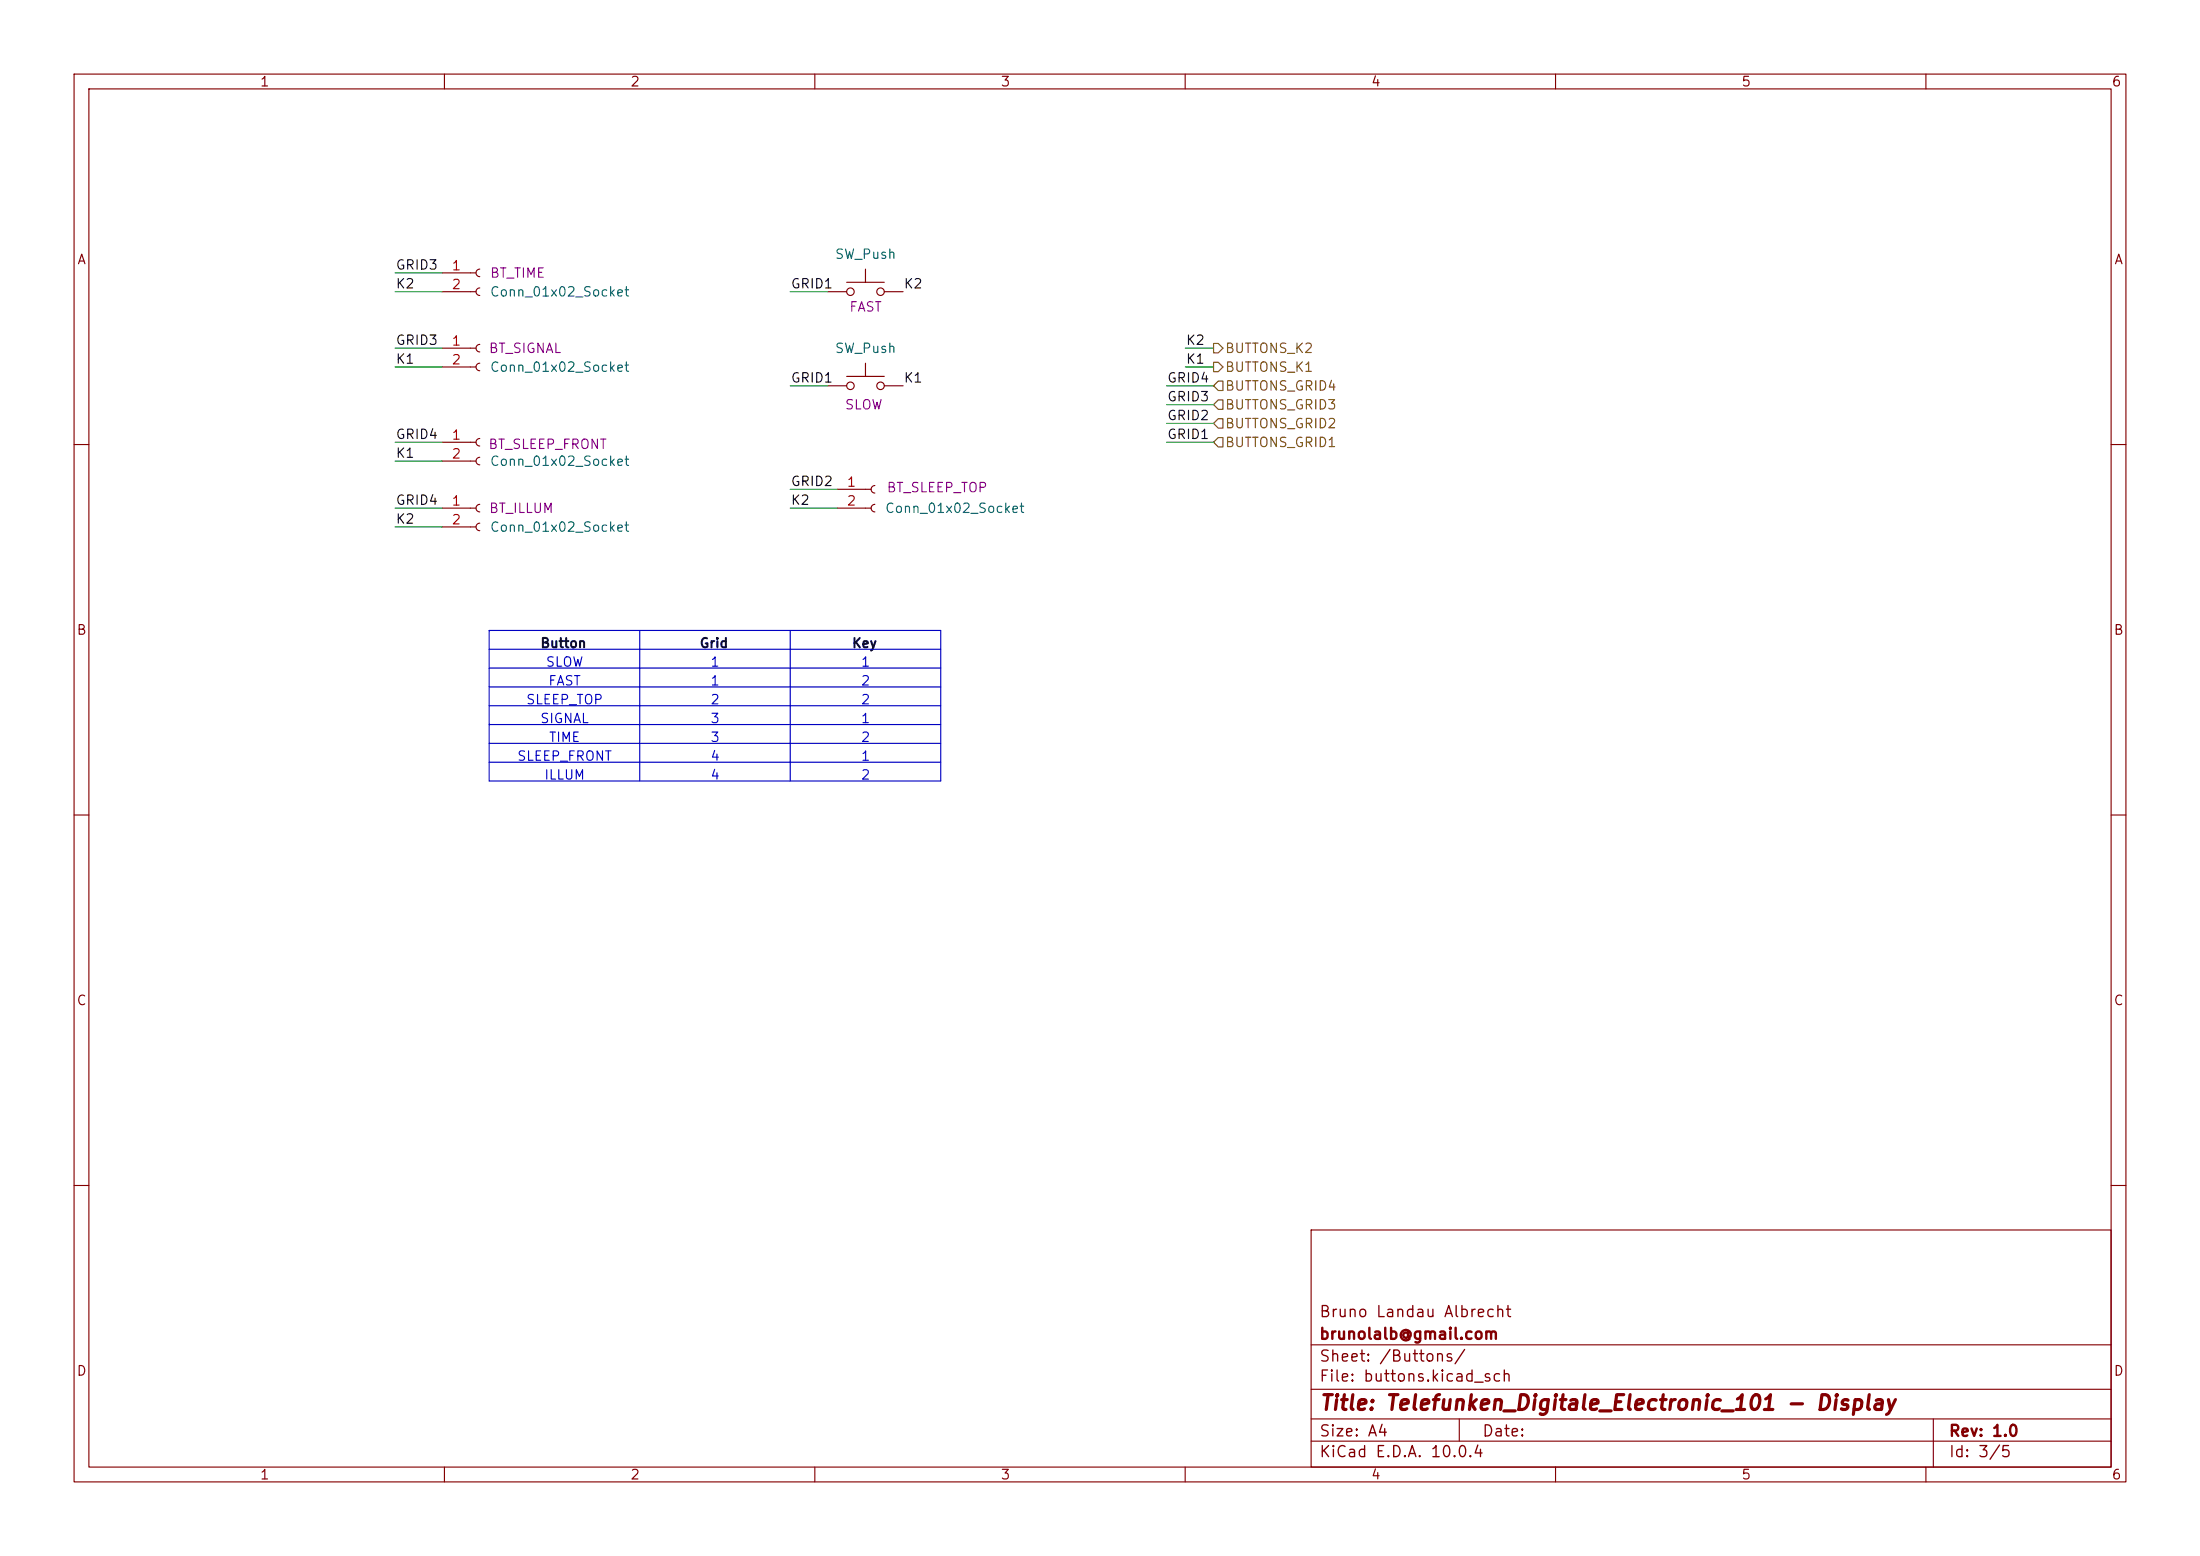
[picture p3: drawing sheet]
(kicad_sch
 (version 20260306)
 (generator "eeschema")
 (generator_version "10.0")
 (paper "A4")
 (title_block
  (title "Telefunken_Digitale_Electronic_101 - Display")
  (rev "1.0")
  (company "brunolalb@gmail.com")
  (comment 1 "Bruno Landau Albrecht"))
 (lib_symbols
  (symbol "Connector:Conn_01x02_Socket"
   (pin_names
    (offset 1.016) (hide yes)) (exclude_from_sim no) (in_bom yes) (on_board yes)
   (in_pos_files yes)
   (duplicate_pin_numbers_are_jumpers no)
   (property "Reference" "J" (at 0 2.54 0) (show_name no) (do_not_autoplace no) (effects (font (size 1.27 1.27))))
   (property "Value" "Conn_01x02_Socket" (at 0 -5.08 0) (show_name no) (do_not_autoplace no) (effects (font (size 1.27 1.27))))
   (property "Footprint" "" (at 0 0 0) (show_name no) (do_not_autoplace no) (hide yes) (effects (font (size 1.27 1.27))))
   (property "Datasheet" "" (at 0 0 0) (show_name no) (do_not_autoplace no) (hide yes) (effects (font (size 1.27 1.27))))
   (property "Description" "Generic connector, single row, 01x02, script generated" (at 0 0 0) (show_name no) (do_not_autoplace no) (hide yes) (effects (font (size 1.27 1.27))))
   (property "ki_locked" "" (at 0 0 0) (show_name no) (do_not_autoplace no) (effects (font (size 1.27 1.27))))
   (symbol "Conn_01x02_Socket_1_1"
    (polyline (pts (xy -1.27 0) (xy -0.508 0)) (stroke (width 0.1524) (type default)) (fill (type none)))
    (polyline (pts (xy -1.27 -2.54) (xy -0.508 -2.54)) (stroke (width 0.1524) (type default)) (fill (type none)))
    (arc (start 0 -0.508) (mid -0.5058 0) (end 0 0.508) (stroke (width 0.1524) (type default)) (fill (type none)))
    (arc (start 0 -3.048) (mid -0.5058 -2.54) (end 0 -2.032) (stroke (width 0.1524) (type default)) (fill (type none)))
    (pin passive line (at -5.08 0 0) (length 3.81) (name "Pin_1" (effects (font (size 1.27 1.27)))) (number "1" (effects (font (size 1.27 1.27)))))
    (pin passive line (at -5.08 -2.54 0) (length 3.81) (name "Pin_2" (effects (font (size 1.27 1.27)))) (number "2" (effects (font (size 1.27 1.27))))))
   (embedded_fonts no))
  (symbol "Switch:SW_Push"
   (pin_numbers (hide yes))
   (pin_names
    (offset 1.016) (hide yes)) (exclude_from_sim no) (in_bom yes) (on_board yes)
   (in_pos_files yes)
   (duplicate_pin_numbers_are_jumpers no)
   (property "Reference" "SW" (at 1.27 2.54 0) (show_name no) (do_not_autoplace no) (effects (font (size 1.27 1.27)) (justify left)))
   (property "Value" "SW_Push" (at 0 -1.524 0) (show_name no) (do_not_autoplace no) (effects (font (size 1.27 1.27))))
   (property "Footprint" "" (at 0 5.08 0) (show_name no) (do_not_autoplace no) (hide yes) (effects (font (size 1.27 1.27))))
   (property "Datasheet" "" (at 0 5.08 0) (show_name no) (do_not_autoplace no) (hide yes) (effects (font (size 1.27 1.27))))
   (property "Description" "Push button switch, generic, two pins" (at 0 0 0) (show_name no) (do_not_autoplace no) (hide yes) (effects (font (size 1.27 1.27))))
   (symbol "SW_Push_0_1"
    (circle (center -2.032 0) (radius 0.508) (stroke (width 0) (type default)) (fill (type none)))
    (polyline (pts (xy 0 1.27) (xy 0 3.048)) (stroke (width 0) (type default)) (fill (type none)))
    (circle (center 2.032 0) (radius 0.508) (stroke (width 0) (type default)) (fill (type none)))
    (polyline (pts (xy 2.54 1.27) (xy -2.54 1.27)) (stroke (width 0) (type default)) (fill (type none)))
    (pin passive line (at -5.08 0 0) (length 2.54) (name "1" (effects (font (size 1.27 1.27)))) (number "1" (effects (font (size 1.27 1.27)))))
    (pin passive line (at 5.08 0 180) (length 2.54) (name "2" (effects (font (size 1.27 1.27)))) (number "2" (effects (font (size 1.27 1.27))))))
   (embedded_fonts no)))
 (wire
  (pts (xy 53.34 59.69) (xy 59.69 59.69))
  (stroke (width 0) (type default)))
 (wire
  (pts (xy 53.34 39.37) (xy 59.69 39.37))
  (stroke (width 0) (type default)))
 (wire
  (pts (xy 157.48 59.69) (xy 163.83 59.69))
  (stroke (width 0) (type default)))
 (wire
  (pts (xy 53.34 71.12) (xy 59.69 71.12))
  (stroke (width 0) (type default)))
 (wire
  (pts (xy 106.68 68.58) (xy 113.03 68.58))
  (stroke (width 0) (type default)))
 (wire
  (pts (xy 53.34 46.99) (xy 59.69 46.99))
  (stroke (width 0) (type default)))
 (wire
  (pts (xy 157.48 57.15) (xy 163.83 57.15))
  (stroke (width 0) (type default)))
 (wire
  (pts (xy 53.34 49.53) (xy 59.69 49.53))
  (stroke (width 0) (type default)))
 (wire
  (pts (xy 53.34 68.58) (xy 59.69 68.58))
  (stroke (width 0) (type default)))
 (wire
  (pts (xy 157.48 52.07) (xy 163.83 52.07))
  (stroke (width 0) (type default)))
 (wire
  (pts (xy 106.68 66.04) (xy 113.03 66.04))
  (stroke (width 0) (type default)))
 (wire
  (pts (xy 106.68 39.37) (xy 111.76 39.37))
  (stroke (width 0) (type default)))
 (wire
  (pts (xy 53.34 36.83) (xy 59.69 36.83))
  (stroke (width 0) (type default)))
 (wire
  (pts (xy 106.68 52.07) (xy 111.76 52.07))
  (stroke (width 0) (type default)))
 (wire
  (pts (xy 157.48 54.61) (xy 163.83 54.61))
  (stroke (width 0) (type default)))
 (wire
  (pts (xy 53.34 62.23) (xy 59.69 62.23))
  (stroke (width 0) (type default)))
 (wire
  (pts (xy 160.02 46.99) (xy 163.83 46.99))
  (stroke (width 0) (type default)))
 (wire
  (pts (xy 160.02 49.53) (xy 163.83 49.53))
  (stroke (width 0) (type default)))
 (table
  (column_count 3)
  (border
   (external yes)
   (header yes) (stroke (width 0.254) (type solid)))
  (separators
   (rows yes)
   (cols yes) (stroke (width 0.127) (type solid)))
  (column_widths 20.32 20.32 20.32)
  (row_heights 2.54 2.54 2.54 2.54 2.54 2.54 2.54 2.54)
  (cells
   (table_cell "Button" (exclude_from_sim no) (at 66.04 85.09 0) (size 20.32 2.54)
    (margins 0.9525 0.9525 0.9525 0.9525)
    (span 1 1) (fill (type none)) (effects (font (size 1.27 1.27) (thickness 0.254)
    (bold yes) (color 0 0 72 1)) (justify top)))
   (table_cell "Grid" (exclude_from_sim no) (at 86.36 85.09 0) (size 20.32 2.54)
    (margins 0.9525 0.9525 0.9525 0.9525)
    (span 1 1) (fill (type none)) (effects (font (size 1.27 1.27) (thickness 0.254)
    (bold yes) (color 0 0 72 1)) (justify top)))
   (table_cell "Key" (exclude_from_sim no) (at 106.68 85.09 0) (size 20.32 2.54)
    (margins 0.9525 0.9525 0.9525 0.9525)
    (span 1 1) (fill (type none)) (effects (font (size 1.27 1.27) (thickness 0.254)
    (bold yes) (color 0 0 72 1)) (justify top)))
   (table_cell "SLOW" (exclude_from_sim no) (at 66.04 87.63 0) (size 20.32 2.54)
    (margins 0.9525 0.9525 0.9525 0.9525)
    (span 1 1) (fill (type none)) (effects (font (size 1.27 1.27)) (justify top)))
   (table_cell "1" (exclude_from_sim no) (at 86.36 87.63 0) (size 20.32 2.54)
    (margins 0.9525 0.9525 0.9525 0.9525)
    (span 1 1) (fill (type none)) (effects (font (size 1.27 1.27)) (justify top)))
   (table_cell "1" (exclude_from_sim no) (at 106.68 87.63 0) (size 20.32 2.54)
    (margins 0.9525 0.9525 0.9525 0.9525)
    (span 1 1) (fill (type none)) (effects (font (size 1.27 1.27)) (justify top)))
   (table_cell "FAST" (exclude_from_sim no) (at 66.04 90.17 0) (size 20.32 2.54)
    (margins 0.9525 0.9525 0.9525 0.9525)
    (span 1 1) (fill (type none)) (effects (font (size 1.27 1.27)) (justify top)))
   (table_cell "1" (exclude_from_sim no) (at 86.36 90.17 0) (size 20.32 2.54)
    (margins 0.9525 0.9525 0.9525 0.9525)
    (span 1 1) (fill (type none)) (effects (font (size 1.27 1.27)) (justify top)))
   (table_cell "2" (exclude_from_sim no) (at 106.68 90.17 0) (size 20.32 2.54)
    (margins 0.9525 0.9525 0.9525 0.9525)
    (span 1 1) (fill (type none)) (effects (font (size 1.27 1.27)) (justify top)))
   (table_cell "SLEEP_TOP" (exclude_from_sim no) (at 66.04 92.71 0) (size 20.32 2.54)
    (margins 0.9525 0.9525 0.9525 0.9525)
    (span 1 1) (fill (type none)) (effects (font (size 1.27 1.27)) (justify top)))
   (table_cell "2" (exclude_from_sim no) (at 86.36 92.71 0) (size 20.32 2.54)
    (margins 0.9525 0.9525 0.9525 0.9525)
    (span 1 1) (fill (type none)) (effects (font (size 1.27 1.27)) (justify top)))
   (table_cell "2" (exclude_from_sim no) (at 106.68 92.71 0) (size 20.32 2.54)
    (margins 0.9525 0.9525 0.9525 0.9525)
    (span 1 1) (fill (type none)) (effects (font (size 1.27 1.27)) (justify top)))
   (table_cell "SIGNAL" (exclude_from_sim no) (at 66.04 95.25 0) (size 20.32 2.54)
    (margins 0.9525 0.9525 0.9525 0.9525)
    (span 1 1) (fill (type none)) (effects (font (size 1.27 1.27)) (justify top)))
   (table_cell "3" (exclude_from_sim no) (at 86.36 95.25 0) (size 20.32 2.54)
    (margins 0.9525 0.9525 0.9525 0.9525)
    (span 1 1) (fill (type none)) (effects (font (size 1.27 1.27)) (justify top)))
   (table_cell "1" (exclude_from_sim no) (at 106.68 95.25 0) (size 20.32 2.54)
    (margins 0.9525 0.9525 0.9525 0.9525)
    (span 1 1) (fill (type none)) (effects (font (size 1.27 1.27)) (justify top)))
   (table_cell "TIME" (exclude_from_sim no) (at 66.04 97.79 0) (size 20.32 2.54)
    (margins 0.9525 0.9525 0.9525 0.9525)
    (span 1 1) (fill (type none)) (effects (font (size 1.27 1.27)) (justify top)))
   (table_cell "3" (exclude_from_sim no) (at 86.36 97.79 0) (size 20.32 2.54)
    (margins 0.9525 0.9525 0.9525 0.9525)
    (span 1 1) (fill (type none)) (effects (font (size 1.27 1.27)) (justify top)))
   (table_cell "2" (exclude_from_sim no) (at 106.68 97.79 0) (size 20.32 2.54)
    (margins 0.9525 0.9525 0.9525 0.9525)
    (span 1 1) (fill (type none)) (effects (font (size 1.27 1.27)) (justify top)))
   (table_cell "SLEEP_FRONT" (exclude_from_sim no) (at 66.04 100.33 0) (size 20.32 2.54)
    (margins 0.9525 0.9525 0.9525 0.9525)
    (span 1 1) (fill (type none)) (effects (font (size 1.27 1.27)) (justify top)))
   (table_cell "4" (exclude_from_sim no) (at 86.36 100.33 0) (size 20.32 2.54)
    (margins 0.9525 0.9525 0.9525 0.9525)
    (span 1 1) (fill (type none)) (effects (font (size 1.27 1.27)) (justify top)))
   (table_cell "1" (exclude_from_sim no) (at 106.68 100.33 0) (size 20.32 2.54)
    (margins 0.9525 0.9525 0.9525 0.9525)
    (span 1 1) (fill (type none)) (effects (font (size 1.27 1.27)) (justify top)))
   (table_cell "ILLUM" (exclude_from_sim no) (at 66.04 102.87 0) (size 20.32 2.54)
    (margins 0.9525 0.9525 0.9525 0.9525)
    (span 1 1) (fill (type none)) (effects (font (size 1.27 1.27)) (justify top)))
   (table_cell "4" (exclude_from_sim no) (at 86.36 102.87 0) (size 20.32 2.54)
    (margins 0.9525 0.9525 0.9525 0.9525)
    (span 1 1) (fill (type none)) (effects (font (size 1.27 1.27)) (justify top)))
   (table_cell "2" (exclude_from_sim no) (at 106.68 102.87 0) (size 20.32 2.54)
    (margins 0.9525 0.9525 0.9525 0.9525)
    (span 1 1) (fill (type none)) (effects (font (size 1.27 1.27)) (justify top)))))
 (label "GRID4"
  (at 157.48 52.07 0)
  (effects (font (size 1.27 1.27)) (justify left bottom)))
 (label "K2"
  (at 160.02 46.99 0)
  (effects (font (size 1.27 1.27)) (justify left bottom)))
 (label "GRID1"
  (at 106.68 39.37 0)
  (effects (font (size 1.27 1.27)) (justify left bottom)))
 (label "GRID3"
  (at 157.48 54.61 0)
  (effects (font (size 1.27 1.27)) (justify left bottom)))
 (label "GRID1"
  (at 106.68 52.07 0)
  (effects (font (size 1.27 1.27)) (justify left bottom)))
 (label "K2"
  (at 53.34 71.12 0)
  (effects (font (size 1.27 1.27)) (justify left bottom)))
 (label "K2"
  (at 106.68 68.58 0)
  (effects (font (size 1.27 1.27)) (justify left bottom)))
 (label "GRID4"
  (at 53.34 68.58 0)
  (effects (font (size 1.27 1.27)) (justify left bottom)))
 (label "K2"
  (at 53.34 39.37 0)
  (effects (font (size 1.27 1.27)) (justify left bottom)))
 (label "GRID2"
  (at 157.48 57.15 0)
  (effects (font (size 1.27 1.27)) (justify left bottom)))
 (label "K1"
  (at 121.92 52.07 0)
  (effects (font (size 1.27 1.27)) (justify left bottom)))
 (label "K1"
  (at 160.02 49.53 0)
  (effects (font (size 1.27 1.27)) (justify left bottom)))
 (label "GRID4"
  (at 53.34 59.69 0)
  (effects (font (size 1.27 1.27)) (justify left bottom)))
 (label "GRID2"
  (at 106.68 66.04 0)
  (effects (font (size 1.27 1.27)) (justify left bottom)))
 (label "GRID1"
  (at 157.48 59.69 0)
  (effects (font (size 1.27 1.27)) (justify left bottom)))
 (label "K2"
  (at 121.92 39.37 0)
  (effects (font (size 1.27 1.27)) (justify left bottom)))
 (label "GRID3"
  (at 53.34 46.99 0)
  (effects (font (size 1.27 1.27)) (justify left bottom)))
 (label "K1"
  (at 53.34 49.53 0)
  (effects (font (size 1.27 1.27)) (justify left bottom)))
 (label "K1"
  (at 53.34 62.23 0)
  (effects (font (size 1.27 1.27)) (justify left bottom)))
 (label "GRID3"
  (at 53.34 36.83 0)
  (effects (font (size 1.27 1.27)) (justify left bottom)))
 (hierarchical_label "BUTTONS_GRID4"
  (shape input)
  (at 163.83 52.07 0)
  (effects (font (size 1.27 1.27)) (justify left)))
 (hierarchical_label "BUTTONS_K2"
  (shape output)
  (at 163.83 46.99 0)
  (effects (font (size 1.27 1.27)) (justify left)))
 (hierarchical_label "BUTTONS_K1"
  (shape output)
  (at 163.83 49.53 0)
  (effects (font (size 1.27 1.27)) (justify left)))
 (hierarchical_label "BUTTONS_GRID2"
  (shape input)
  (at 163.83 57.15 0)
  (effects (font (size 1.27 1.27)) (justify left)))
 (hierarchical_label "BUTTONS_GRID1"
  (shape input)
  (at 163.83 59.69 0)
  (effects (font (size 1.27 1.27)) (justify left)))
 (hierarchical_label "BUTTONS_GRID3"
  (shape input)
  (at 163.83 54.61 0)
  (effects (font (size 1.27 1.27)) (justify left)))
 (symbol
  (lib_id "Connector:Conn_01x02_Socket")
  (at 64.77 46.99 0)
  (unit 1)
  (body_style 1)
  (exclude_from_sim no)
  (in_bom yes)
  (on_board yes)
  (in_pos_files yes)
  (dnp no)
  (property "Reference" "J5" (at 66.04 46.9899 0) (hide yes) (show_name no) (do_not_autoplace no) (effects (font (size 1.27 1.27)) (justify left)))
  (property "Value" "Conn_01x02_Socket" (at 66.04 49.5299 0) (show_name no) (do_not_autoplace no) (effects (font (size 1.27 1.27)) (justify left)))
  (property "Footprint" "Connector_PinSocket_2.54mm:PinSocket_1x02_P2.54mm_Vertical" (at 64.77 46.99 0) (hide yes) (show_name no) (do_not_autoplace no) (effects (font (size 1.27 1.27))))
  (property "Datasheet" "" (at 64.77 46.99 0) (hide yes) (show_name no) (do_not_autoplace no) (effects (font (size 1.27 1.27))))
  (property "Description" "Generic connector, single row, 01x02, script generated" (at 64.77 46.99 0) (hide yes) (show_name no) (do_not_autoplace no) (effects (font (size 1.27 1.27))))
  (property "Name" "BT_SIGNAL" (at 70.866 46.99 0) (show_name no) (do_not_autoplace no) (effects (font (size 1.27 1.27))))
  (pin "1")
  (pin "2"))
 (symbol
  (lib_id "Switch:SW_Push")
  (at 116.84 39.37 0)
  (unit 1)
  (body_style 1)
  (exclude_from_sim no)
  (in_bom yes)
  (on_board yes)
  (in_pos_files yes)
  (dnp no)
  (property "Reference" "SW1" (at 116.84 31.75 0) (hide yes) (show_name no) (do_not_autoplace no) (effects (font (size 1.27 1.27))))
  (property "Value" "SW_Push" (at 116.84 34.29 0) (show_name no) (do_not_autoplace no) (effects (font (size 1.27 1.27))))
  (property "Footprint" "RadioWecker:TACT_SWITCH_3.2X4.2X2.5MM" (at 116.84 34.29 0) (hide yes) (show_name no) (do_not_autoplace no) (effects (font (size 1.27 1.27))))
  (property "Datasheet" "" (at 116.84 34.29 0) (hide yes) (show_name no) (do_not_autoplace no) (effects (font (size 1.27 1.27))))
  (property "Description" "Push button switch, generic, two pins" (at 116.84 39.37 0) (hide yes) (show_name no) (do_not_autoplace no) (effects (font (size 1.27 1.27))))
  (property "Name" "FAST" (at 116.84 41.402 0) (show_name no) (do_not_autoplace no) (effects (font (size 1.27 1.27))))
  (pin "2")
  (pin "1"))
 (symbol
  (lib_id "Connector:Conn_01x02_Socket")
  (at 118.11 66.04 0)
  (unit 1)
  (body_style 1)
  (exclude_from_sim no)
  (in_bom yes)
  (on_board yes)
  (in_pos_files yes)
  (dnp no)
  (property "Reference" "J8" (at 119.38 66.0399 0) (hide yes) (show_name no) (do_not_autoplace no) (effects (font (size 1.27 1.27)) (justify left)))
  (property "Value" "Conn_01x02_Socket" (at 119.38 68.5799 0) (show_name no) (do_not_autoplace no) (effects (font (size 1.27 1.27)) (justify left)))
  (property "Footprint" "Connector_PinSocket_2.54mm:PinSocket_1x02_P2.54mm_Vertical" (at 118.11 66.04 0) (hide yes) (show_name no) (do_not_autoplace no) (effects (font (size 1.27 1.27))))
  (property "Datasheet" "" (at 118.11 66.04 0) (hide yes) (show_name no) (do_not_autoplace no) (effects (font (size 1.27 1.27))))
  (property "Description" "Generic connector, single row, 01x02, script generated" (at 118.11 66.04 0) (hide yes) (show_name no) (do_not_autoplace no) (effects (font (size 1.27 1.27))))
  (property "Name" "BT_SLEEP_TOP" (at 126.492 65.786 0) (show_name no) (do_not_autoplace no) (effects (font (size 1.27 1.27))))
  (pin "1")
  (pin "2"))
 (symbol
  (lib_id "Connector:Conn_01x02_Socket")
  (at 64.77 36.83 0)
  (unit 1)
  (body_style 1)
  (exclude_from_sim no)
  (in_bom yes)
  (on_board yes)
  (in_pos_files yes)
  (dnp no)
  (property "Reference" "J4" (at 66.04 36.8299 0) (hide yes) (show_name no) (do_not_autoplace no) (effects (font (size 1.27 1.27)) (justify left)))
  (property "Value" "Conn_01x02_Socket" (at 66.04 39.3699 0) (show_name no) (do_not_autoplace no) (effects (font (size 1.27 1.27)) (justify left)))
  (property "Footprint" "Connector_PinSocket_2.54mm:PinSocket_1x02_P2.54mm_Vertical" (at 64.77 36.83 0) (hide yes) (show_name no) (do_not_autoplace no) (effects (font (size 1.27 1.27))))
  (property "Datasheet" "" (at 64.77 36.83 0) (hide yes) (show_name no) (do_not_autoplace no) (effects (font (size 1.27 1.27))))
  (property "Description" "Generic connector, single row, 01x02, script generated" (at 64.77 36.83 0) (hide yes) (show_name no) (do_not_autoplace no) (effects (font (size 1.27 1.27))))
  (property "Name" "BT_TIME" (at 69.85 36.83 0) (show_name no) (do_not_autoplace no) (effects (font (size 1.27 1.27))))
  (pin "1")
  (pin "2"))
 (symbol
  (lib_id "Connector:Conn_01x02_Socket")
  (at 64.77 68.58 0)
  (unit 1)
  (body_style 1)
  (exclude_from_sim no)
  (in_bom yes)
  (on_board yes)
  (in_pos_files yes)
  (dnp no)
  (property "Reference" "J7" (at 66.04 68.5799 0) (hide yes) (show_name no) (do_not_autoplace no) (effects (font (size 1.27 1.27)) (justify left)))
  (property "Value" "Conn_01x02_Socket" (at 66.04 71.1199 0) (show_name no) (do_not_autoplace no) (effects (font (size 1.27 1.27)) (justify left)))
  (property "Footprint" "Connector_PinSocket_2.54mm:PinSocket_1x02_P2.54mm_Vertical" (at 64.77 68.58 0) (hide yes) (show_name no) (do_not_autoplace no) (effects (font (size 1.27 1.27))))
  (property "Datasheet" "" (at 64.77 68.58 0) (hide yes) (show_name no) (do_not_autoplace no) (effects (font (size 1.27 1.27))))
  (property "Description" "Generic connector, single row, 01x02, script generated" (at 64.77 68.58 0) (hide yes) (show_name no) (do_not_autoplace no) (effects (font (size 1.27 1.27))))
  (property "Name" "BT_ILLUM" (at 70.358 68.58 0) (show_name no) (do_not_autoplace no) (effects (font (size 1.27 1.27))))
  (pin "1")
  (pin "2"))
 (symbol
  (lib_id "Connector:Conn_01x02_Socket")
  (at 64.77 59.69 0)
  (unit 1)
  (body_style 1)
  (exclude_from_sim no)
  (in_bom yes)
  (on_board yes)
  (in_pos_files yes)
  (dnp no)
  (property "Reference" "J6" (at 66.04 59.6899 0) (hide yes) (show_name no) (do_not_autoplace no) (effects (font (size 1.27 1.27)) (justify left)))
  (property "Value" "Conn_01x02_Socket" (at 66.04 62.2299 0) (show_name no) (do_not_autoplace no) (effects (font (size 1.27 1.27)) (justify left)))
  (property "Footprint" "Connector_PinSocket_2.54mm:PinSocket_1x02_P2.54mm_Vertical" (at 64.77 59.69 0) (hide yes) (show_name no) (do_not_autoplace no) (effects (font (size 1.27 1.27))))
  (property "Datasheet" "" (at 64.77 59.69 0) (hide yes) (show_name no) (do_not_autoplace no) (effects (font (size 1.27 1.27))))
  (property "Description" "Generic connector, single row, 01x02, script generated" (at 64.77 59.69 0) (hide yes) (show_name no) (do_not_autoplace no) (effects (font (size 1.27 1.27))))
  (property "Name" "BT_SLEEP_FRONT" (at 73.914 59.944 0) (show_name no) (do_not_autoplace no) (effects (font (size 1.27 1.27))))
  (pin "1")
  (pin "2"))
 (symbol
  (lib_id "Switch:SW_Push")
  (at 116.84 52.07 0)
  (unit 1)
  (body_style 1)
  (exclude_from_sim no)
  (in_bom yes)
  (on_board yes)
  (in_pos_files yes)
  (dnp no)
  (property "Reference" "SW2" (at 116.84 44.45 0) (hide yes) (show_name no) (do_not_autoplace no) (effects (font (size 1.27 1.27))))
  (property "Value" "SW_Push" (at 116.84 46.99 0) (show_name no) (do_not_autoplace no) (effects (font (size 1.27 1.27))))
  (property "Footprint" "RadioWecker:TACT_SWITCH_3.2X4.2X2.5MM" (at 116.84 46.99 0) (hide yes) (show_name no) (do_not_autoplace no) (effects (font (size 1.27 1.27))))
  (property "Datasheet" "" (at 116.84 46.99 0) (hide yes) (show_name no) (do_not_autoplace no) (effects (font (size 1.27 1.27))))
  (property "Description" "Push button switch, generic, two pins" (at 116.84 52.07 0) (hide yes) (show_name no) (do_not_autoplace no) (effects (font (size 1.27 1.27))))
  (property "Name" "SLOW" (at 116.586 54.61 0) (show_name no) (do_not_autoplace no) (effects (font (size 1.27 1.27))))
  (pin "2")
  (pin "1")))
